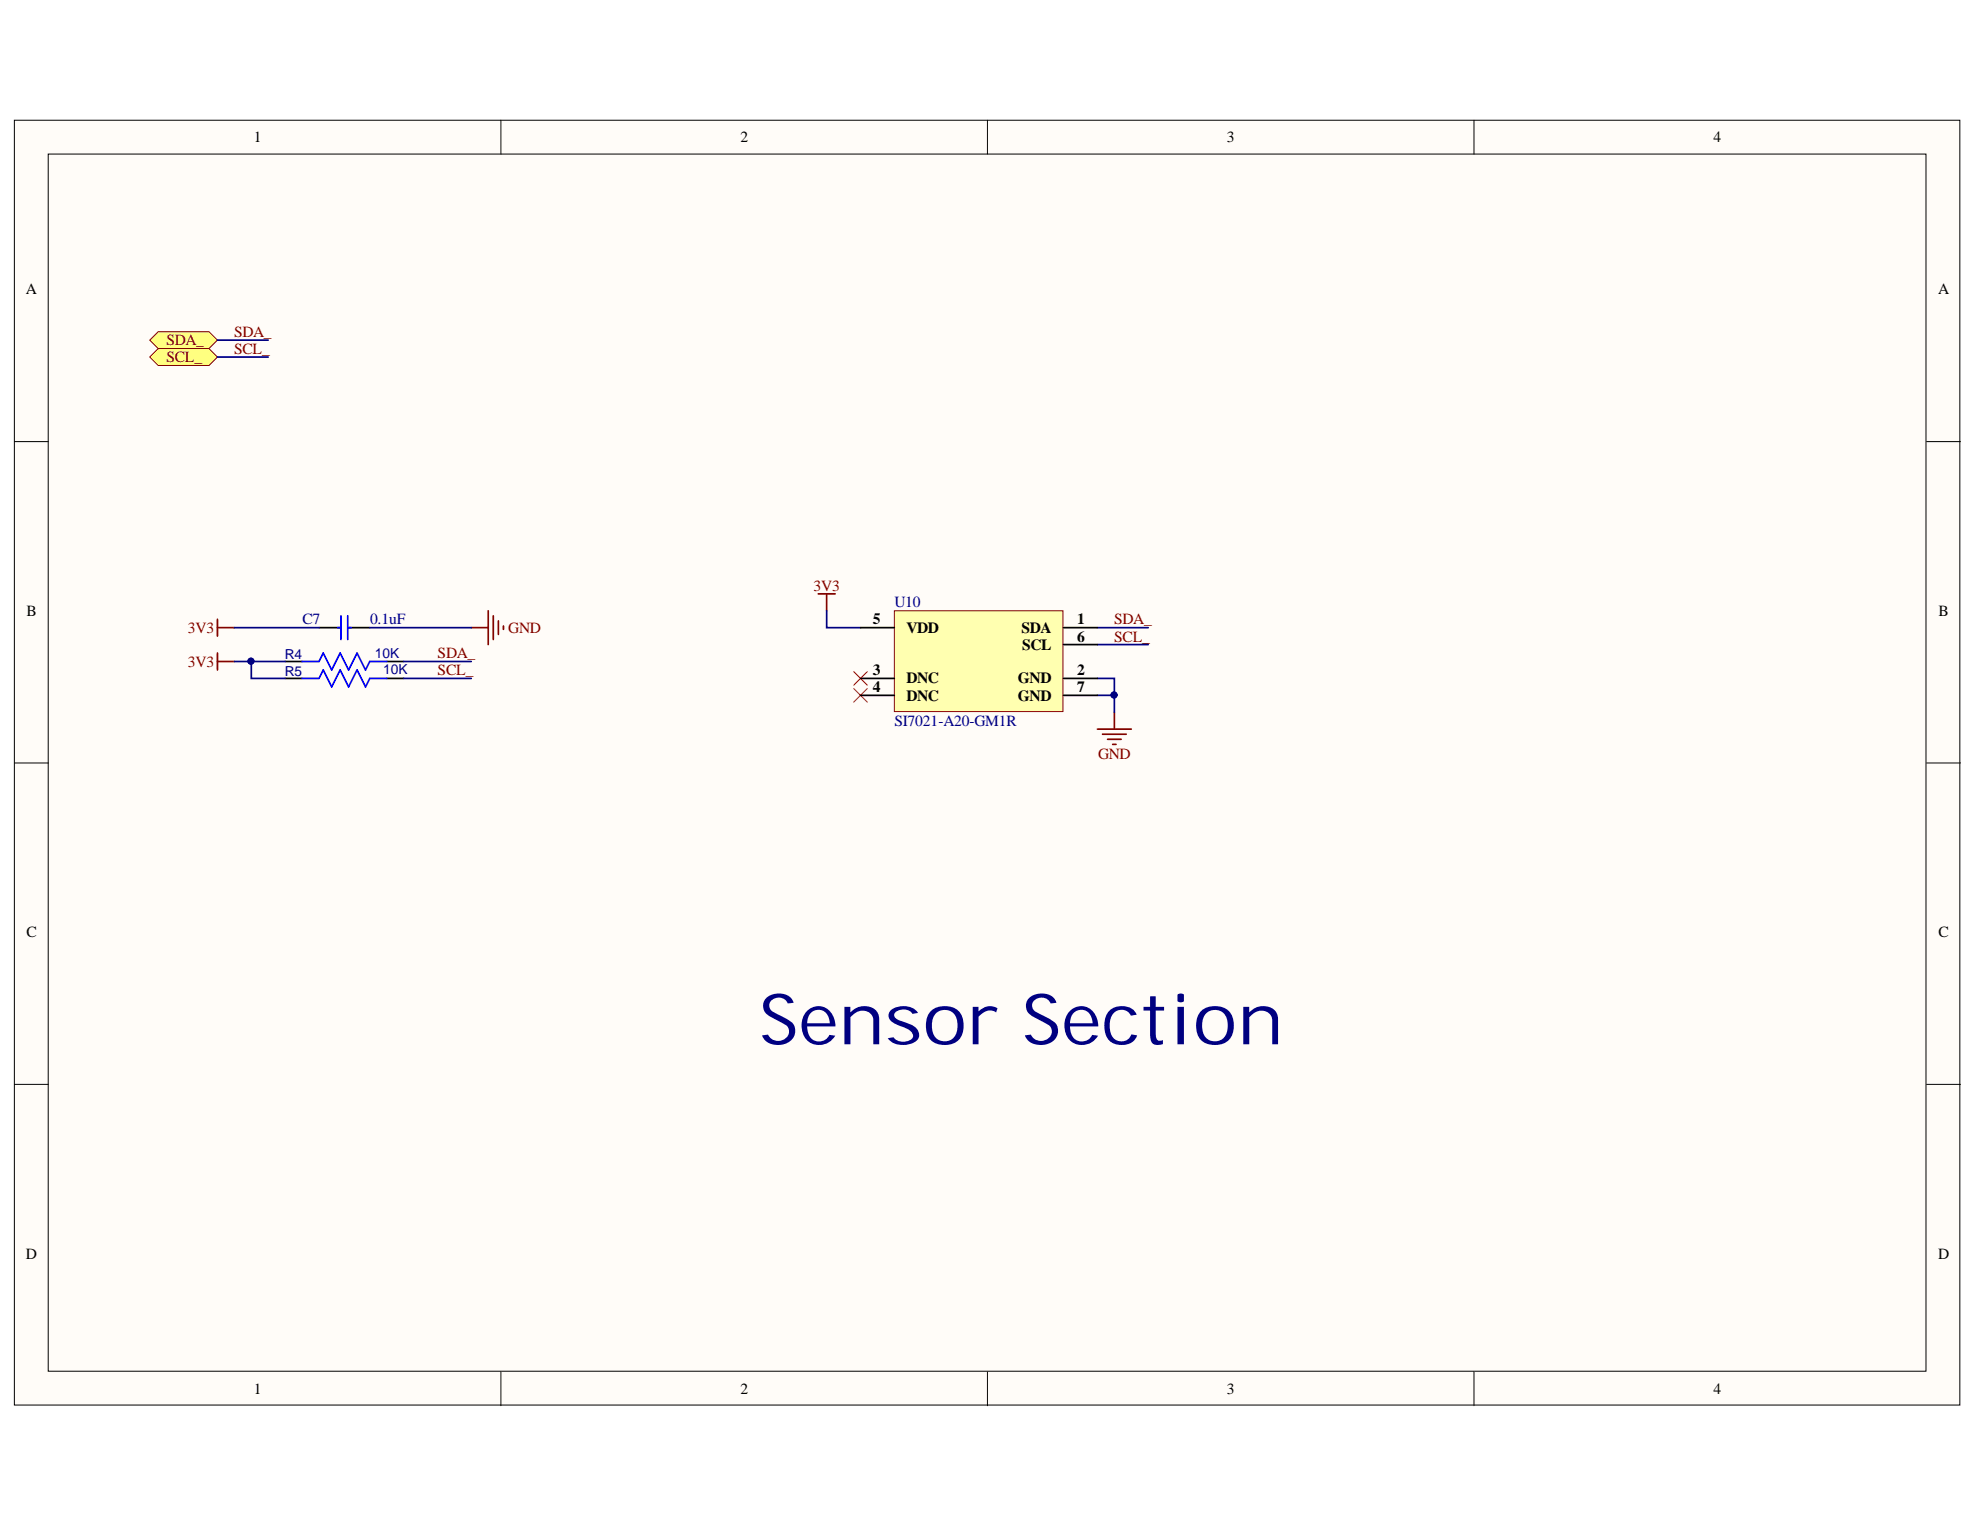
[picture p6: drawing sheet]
<svg xmlns="http://www.w3.org/2000/svg" width="279mm" height="216mm" viewBox="0 0 279 216" stroke-linecap="round" stroke-linejoin="round" font-family="sans-serif">
<g fill="#fffcf8" stroke="#000" stroke-width=".14">
<path d="M2 17h274.6v181.3h-274.6z"/>
<path d="M6.8 21.7h265v171.8h-265z"/>
</g>
<path d="M70.7 17v4.7M139.3 17v4.7M208 17v4.7M2 62.3h4.8M271.9 62.3h4.8M2 107.7h4.8M271.9 107.7h4.8M2 153h4.8M271.9 153h4.8M70.7 193.6v4.8M139.3 193.6v4.8M208 193.6v4.8" fill="none" stroke="#000" stroke-width=".14"/>
<path d="M120.5 97.2l1.9 1.9M120.5 94.8l1.9 1.9M122.4 97.2l-1.9 1.9M122.4 94.8l-1.9 1.9" fill="none" stroke="#f00" stroke-width=".14"/>
<path d="M154.9 102.9h4.7M155.6 103.6h3.3M156.3 104.3h1.9M157 105h.5M157.2 100.5v2.4" fill="none" stroke="#800000" stroke-width=".24"/>
<path d="M40.2 93.3h2.4M40.2 95.7h2.4M54.6 93.3h2.4M54.6 95.7h2.4" fill="none" stroke="#000" stroke-width=".24"/>
<path d="M42.6 93.3h2.4l.6-1.1 1.2 2.3 1.2-2.3 1.2 2.3 1.2-2.3 1.2 2.3 .6-1.2h2.4M42.6 95.7h2.4l.6-1.2 1.2 2.4 1.2-2.4 1.2 2.4 1.2-2.4 1.2 2.4 .6-1.2h2.4" fill="none" stroke="#00f" stroke-width=".24"/>
<g fill="#ffff80" stroke="#800000" stroke-width=".14">
<path d="M21.1 48l1.2-1.2h7.2l1.2 1.2-1.2 1.2h-7.2z" fill-rule="evenodd"/>
<path d="M21.1 50.4l1.2-1.2h7.2l1.2 1.2-1.2 1.2h-7.2z" fill-rule="evenodd"/>
</g>
<path d="M30.7 87.4v2.4M30.7 92.2v2.3M30.7 93.3h2.4M30.7 88.6h2.4M66.5 88.6h2.4M68.9 86.2v4.8M69.6 86.9v3.3M70.3 87.6v1.9M71 88.3v.5M115.5 83.8h2.3M116.7 83.8v2.4" fill="none" stroke="#800000" stroke-width=".24"/>
<path d="M45 88.6h3.1M49.1 88.6h3.1" fill="none" stroke="#000" stroke-width=".24"/>
<path d="M47.6 88.6h.5M48.1 86.9v3.3M49.1 86.9v3.3M49.1 88.6h.4" fill="none" stroke="#00f" stroke-width=".24"/>
<g fill="none" stroke="#000080" stroke-width=".24">
<path d="M30.7 50.4h7.1M30.7 48h7.1M33.1 93.3h7.1M33.1 88.6h11.9M35.5 93.3v2.4h4.7M52.2 88.6h14.3M57 95.7h9.5M57 93.3h9.5M116.7 86.2v2.4h4.7M154.9 95.7h2.3v2.4M154.9 98.1h2.3v2.4M154.9 91h7.1"/>
<path d="M154.9 88.6h7.1"/>
</g>
<g fill="#000080" stroke="#000080" stroke-width=".14">
<circle cx="35.4" cy="93.3" r=".43"/>
<circle cx="157.2" cy="98.1" r=".43"/>
</g>
<path d="M126.2 86.2h23.8v14.2h-23.8z" fill="#ffffb0" stroke="#800000" stroke-width=".14"/>
<path d="M121.4 88.6h4.8M121.4 95.7h4.8M121.4 98.1h4.8M150.1 88.6h4.8M150.1 95.7h4.8M150.1 98.1h4.8M150.1 91h4.8" fill="none" stroke="#000" stroke-width=".24"/>
<text font-size="10" fill="#000080" x="107.1" y="147.4">Sensor Section</text>
<g font-size="2.2">
<text x="35.8" y="20.1">1</text>
<text x="104.5" y="20.1">2</text>
<text x="173.1" y="20.1">3</text>
<text x="241.8" y="20.1">4</text>
<text x="3.6" y="41.5">A</text>
<text x="273.5" y="41.5">A</text>
<text x="3.7" y="86.9">B</text>
<text x="123.2" y="88.1">5</text>
<text x="127.9" y="89.3">VDD</text>
<text x="144.1" y="89.3">SDA</text>
<text x="152" y="88.1">1</text>
<text x="273.6" y="86.9">B</text>
<text x="123.2" y="95.3">3</text>
<text x="144.2" y="91.7">SCL</text>
<text x="152" y="95.3">2</text>
<text x="152" y="90.5">6</text>
<text x="123.2" y="97.6">4</text>
<text x="127.9" y="96.4">DNC</text>
<text x="127.9" y="98.9">DNC</text>
<text x="143.6" y="96.4">GND</text>
<text x="143.6" y="98.9">GND</text>
<text x="152" y="97.6">7</text>
<text x="3.7" y="132.2">C</text>
<text x="273.6" y="132.2">C</text>
<text x="3.6" y="177.6">D</text>
<text x="273.5" y="177.6">D</text>
<text x="35.8" y="196.7">1</text>
<text x="104.5" y="196.7">2</text>
<text x="173.1" y="196.7">3</text>
<text x="241.8" y="196.7">4</text>
</g>
<g font-size="2.2" fill="#800000">
<text x="33" y="47.5">SDA_</text>
<text x="23.5" y="48.7">SDA_</text>
<text x="23.5" y="51.1">SCL_</text>
<text x="33" y="49.9">SCL_</text>
<text x="114.8" y="83.3">3V3</text>
<text x="26.5" y="89.3">3V3</text>
<text x="71.7" y="89.3">GND</text>
<text x="157.2" y="88.1">SDA_</text>
<text x="26.5" y="94.1">3V3</text>
<text x="61.8" y="92.9">SDA_</text>
<text x="61.8" y="95.3">SCL_</text>
<text x="157.2" y="90.5">SCL_</text>
<text x="154.9" y="107.2">GND</text>
</g>
<g font-size="2.2" fill="#000080">
<text x="42.7" y="88.1">C7</text>
<text x="52.2" y="88.1">0.1uF</text>
<text x="126.2" y="85.7">U10</text>
<text x="126.2" y="102.4">SI7021-A20-GM1R</text>
</g>
<g font-size="1.9" fill="#000080">
<text x="40.2" y="93">R4</text>
<text x="40.2" y="95.3">R5</text>
<text x="52.9" y="92.8">10K</text>
<text x="54.1" y="95.2">10K</text>
</g>
</svg>
